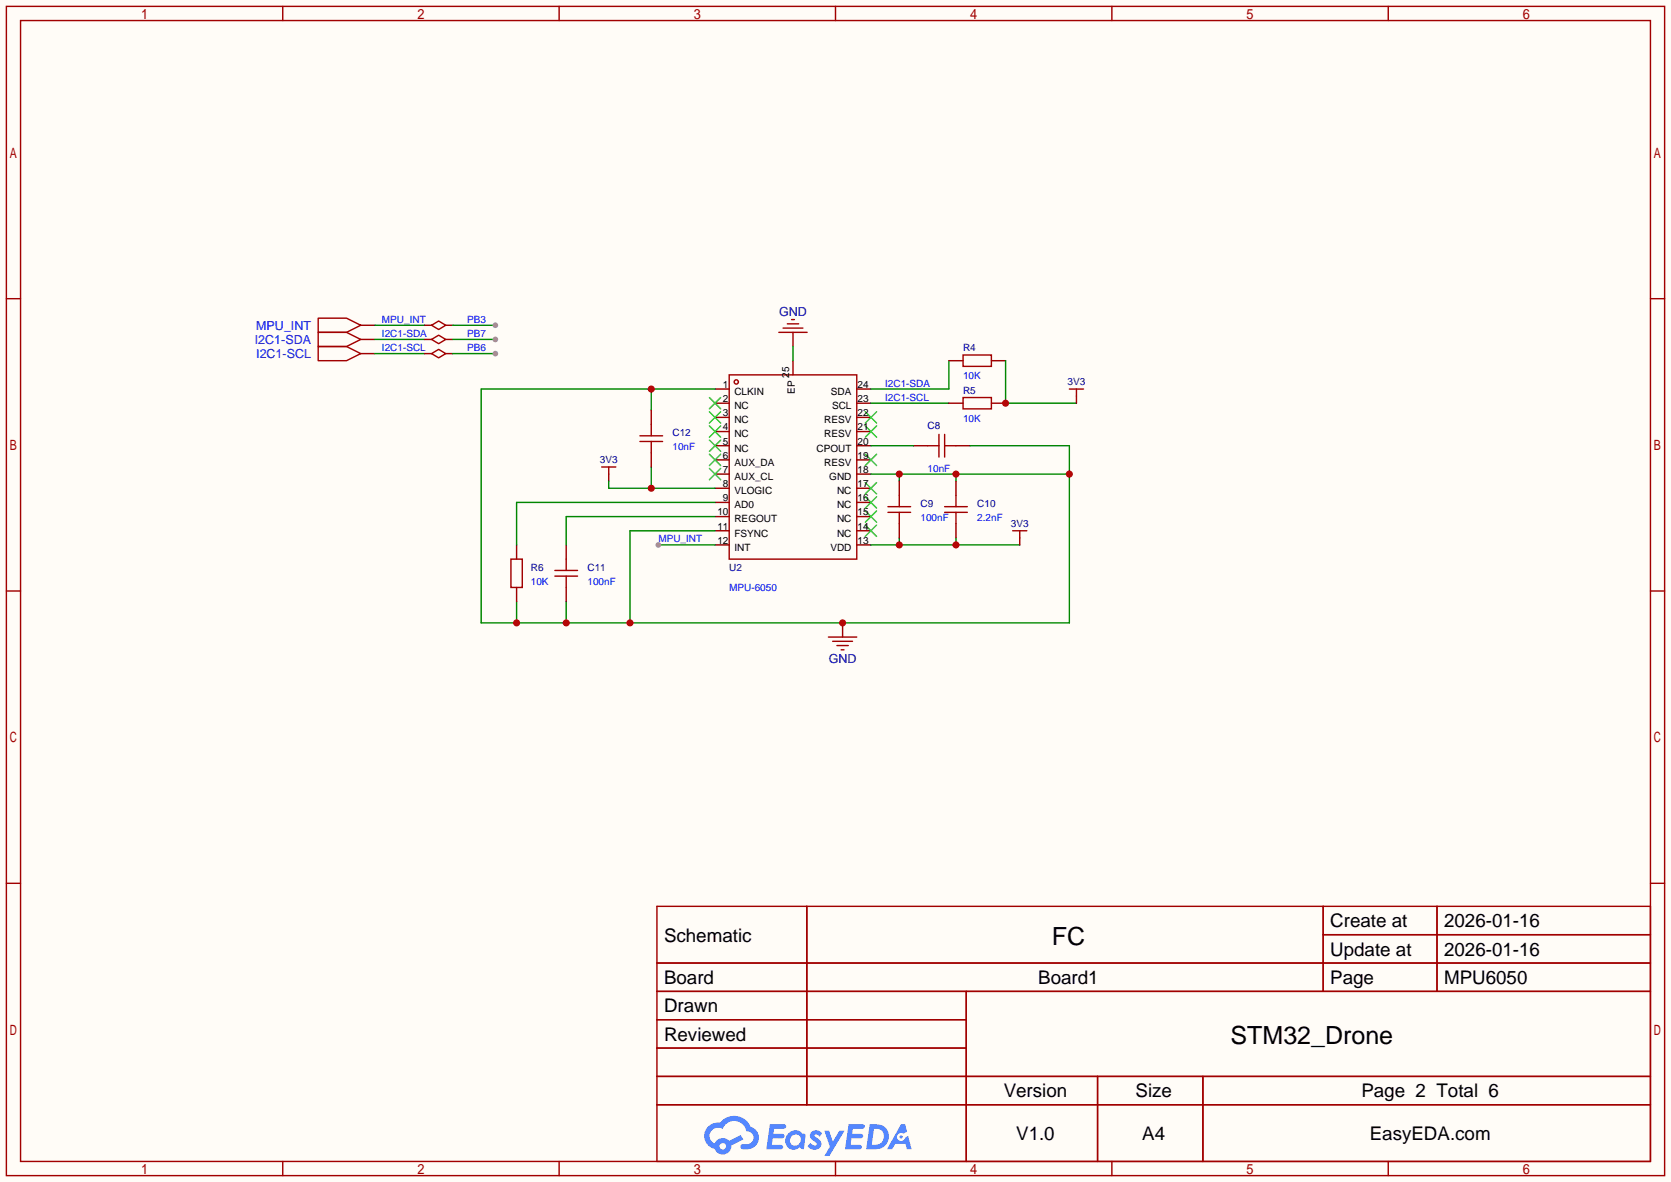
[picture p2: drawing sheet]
<svg xmlns="http://www.w3.org/2000/svg" width="299mm" height="212mm" viewBox="0 0 299 212" stroke-linecap="round" stroke-linejoin="round" font-family="sans-serif">
<path d="M0 0h299.5v211.8h-299.5z" fill="#fffcf7"/>
<g fill="none" stroke="#a10000" stroke-width=".25">
<path d="M1.1 1.1h297.2v209.6h-297.2zM3.7 3.7h292.1v204.5h-292.1zM50.7 1.1v2.6M100.2 1.1v2.6M149.7 1.1v2.6M199.3 1.1v2.6M248.8 1.1v2.6M1.1 53.5h2.6M295.8 53.5h2.5M1.1 105.9h2.6M295.8 105.9h2.5M1.1 158.3h2.6"/>
<path d="M295.8 158.3h2.5M117.7 162.4h178.1v45.8h-178.1zM117.7 172.6h178.1M117.7 177.7h178.1M144.6 162.4v35.6M173.2 177.7v30.5M237.1 162.4v15.3M237.1 167.5h58.7M257.5 162.4v15.3M117.7 182.8h55.5M117.7 192.9h178.1M117.7 187.8h55.5"/>
<path d="M117.7 198h178.1M196.7 192.9v15.3M215.6 192.9v15.3M50.7 208.2v2.5M100.2 208.2v2.5M149.7 208.2v2.5M199.3 208.2v2.5M248.8 208.2v2.5"/>
</g>
<g fill="#5487ff">
<path d="M145.5 202.8a1.3 1.3 0 0 1 1.8 .3l-.4 .6a.54 .54 0 0 0-.9-.2l.1 .2a1.58 1.58 0 0 1 1.1 1.6 1.43 1.43 0 0 1-2.5 .1l.5-.6a.64 .64 0 0 0 .5 .5 .64 .64 0 0 0 .7-.3l-.2-.2a1.6 1.6 0 0 1-1-1.6z"/>
<path d="M147.7 202.7h.9l.7 1.9 1.1-1.9h.9l-2.7 4.5h-.9l1-1.7z"/>
<path d="M138 201.5h1.6a1.31 1.31 0 0 1 1.2 .2 .4 .4 0 0 1-.3 .6h-1.8l-.1 .9h1.6a.4 .4 0 0 1 .4 .4 .4 .4 0 0 1-.4 .4h-1.7l-.2 1.2h.8a1.23 1.23 0 0 1 1.2 .2 .39 .39 0 0 1-.3 .6h-2.7z"/>
<path d="M152.1 201.5h1.6a1.32 1.32 0 0 1 1.3 .2 .39 .39 0 0 1-.4 .6h-1.7l-.2 .9h1.7a.4 .4 0 0 1 .3 .4 .4 .4 0 0 1-.4 .4h-1.7l-.2 1.2h.8a1.23 1.23 0 0 1 1.2 .2 .39 .39 0 0 1-.3 .6h-2.7z"/>
<path d="M161.5 201.5h.7l.4 1.3-.7 .4a.75 .75 0 0 0-1.1 .3 .75 .75 0 0 0 .5 1 .75 .75 0 0 0 .9-.6l.6-.3 .6 2.4h-.9l-.2-1h-1.9l-.5 1h-.9z"/>
<path d="M155.9 201.5l-.7 4.5h1.5a2.27 2.27 0 0 0 2.6-2.3 2.27 2.27 0 0 0-2.7-2.2zM156.6 202.3a1.5 1.5 0 0 1 1.8 1.5 1.5 1.5 0 0 1-1.9 1.4h-.3z"/>
<path d="M141.3 203.1a1.62 1.62 0 0 0-.4 2.1 1.62 1.62 0 0 0 2 .7l.4-.3 .3 .3 .5 .1 .3-2.5-.2-.3h-.4a1.58 1.58 0 0 0-2.5-.1zM141.9 203.6a.98 .98 0 0 1 1.5 .2 .98 .98 0 0 1-.6 1.5 .94 .94 0 0 1-1.2-.4 .94 .94 0 0 1 .3-1.3z"/>
<path d="M126.9 201.9a2.37 2.37 0 0 0 1.2 4 1.54 1.54 0 0 0 1.7 1 1.54 1.54 0 0 0 1.3-1.6l2.1-1.1-.5-.8-2 1.1a1.57 1.57 0 0 0-2.6 .4 1.5 1.5 0 0 1-.8-2.1 1.5 1.5 0 0 1 2.2-.5 2.23 2.23 0 0 1 2.3-1.4 2.23 2.23 0 0 1 2 1.8 1.16 1.16 0 0 1 1.2 1.1 1.16 1.16 0 0 1-1 1.3h-.7a.47 .47 0 0 0-.6 .3 .47 .47 0 0 0 .4 .6 2.23 2.23 0 0 0 2.3-.7 2.23 2.23 0 0 0 .4-2.3 2.16 2.16 0 0 0-1.3-1.1 3.2 3.2 0 0 0-5.4-.7l-1.2 .1zM129 205.4a.58 .58 0 0 1 1.1 0 .58 .58 0 0 1-1.1 0z"/>
<circle cx="161.5" cy="203.8" r=".28"/>
</g>
<g fill="none" stroke="#a10000" stroke-width=".25">
<path d="M57 59.6h5.1l2.5 1.2-2.5 1.3h-5.1zM57 62.1h5.1l2.5 1.3-2.5 1.2h-5.1zM77.3 60.8l1.3-.7 1.3 .7-1.3 .8zM77.3 63.4l1.3-.8 1.3 .8-1.3 .7zM130.7 67.2h22.8v33h-22.8z"/>
<circle cx="132" cy="68.5" r=".38"/>
</g>
<g fill="none" stroke="#870000" stroke-width=".25">
<path d="M64.6 60.8h2.6M64.6 63.4h2.6M76.1 60.8h1.2M76.1 63.4h1.2M79.9 60.8h1.3M79.9 63.4h1.3M128.1 69.7h2.6M128.1 72.3h2.6M128.1 74.8h2.6M128.1 77.3h2.6M128.1 79.9h2.6M142.1 64.6v2.6"/>
<path d="M153.5 69.7h2.6M153.5 72.3h2.6M153.5 74.8h2.6M153.5 77.3h2.6M153.5 79.9h2.6M128.1 82.4h2.6M128.1 85h2.6M128.1 87.5h2.6M128.1 90h2.6M128.1 92.6h2.6M128.1 95.1h2.6M128.1 97.7h2.6"/>
<path d="M153.5 82.4h2.6M153.5 85h2.6M153.5 87.5h2.6M153.5 90h2.6M153.5 92.6h2.6M153.5 95.1h2.6M153.5 97.7h2.6"/>
</g>
<g fill="none" stroke="#3c3" stroke-width=".25">
<path d="M127.1 71.2l2.1 2.1M127.1 73.8l2.1 2M127.1 76.3l2.1 2.1M127.1 78.9l2.1 2M129.2 71.2l-2.1 2.1M129.2 73.8l-2.1 2M129.2 76.3l-2.1 2.1M129.2 78.9l-2.1 2M155.1 76.3l2 2.1M155.1 73.8l2 2M157.1 76.3l-2 2.1M157.1 73.8l-2 2"/>
<path d="M127.1 81.4l2.1 2M127.1 83.9l2.1 2.1M129.2 81.4l-2.1 2M129.2 83.9l-2.1 2.1M155.1 94.1l2 2M155.1 91.6l2 2M155.1 89l2 2.1M155.1 86.5l2 2M155.1 81.4l2 2M157.1 94.1l-2 2M157.1 91.6l-2 2M157.1 89l-2 2.1"/>
<path d="M157.1 86.5l-2 2M157.1 81.4l-2 2"/>
</g>
<path d="M67.2 63.4h8.9M67.2 60.8h8.9M81.2 60.8h7.6" fill="none" stroke="#008700" stroke-width=".25"/>
<circle cx="88.8" cy="60.8" r=".51" fill="#999"/>
<path d="M81.2 63.4h7.6" fill="none" stroke="#008700" stroke-width=".25"/>
<circle cx="88.8" cy="63.4" r=".51" fill="#999"/>
<path d="M156.1 72.3h14M170.1 64.6v5.1h-14M180.2 64.6v7.7h12.7" fill="none" stroke="#008700" stroke-width=".25"/>
<path d="M172.6 71.2h5.1v2.1h-5.1zM172.6 63.6h5.1v2.1h-5.1z" fill="none" stroke="#a10000" stroke-width=".25"/>
<path d="M170.1 72.3h2.5M170.1 64.6h2.5M177.7 72.3h2.5M177.7 64.6h2.5" fill="none" stroke="#870000" stroke-width=".25"/>
<circle cx="180.2" cy="72.3" r=".63" fill="#c00"/>
<path d="M163.7 79.9h2.5M171.3 79.9h2.6M192.9 71v1.3M151 111.6v2.6" fill="none" stroke="#870000" stroke-width=".25"/>
<path d="M166.2 79.9h2.1M168.3 77.9v4M169.3 77.9v4M169.3 79.9h2M191.6 69.7h2.6M192.9 69.7v1.3M148.5 114.2h5M149.2 114.9h3.6M150 115.7h2M150.7 116.5h.6" fill="none" stroke="#a10000" stroke-width=".25"/>
<path d="M116.7 69.7v3.8M128.1 69.7h-41.9v41.9h105.4v-31.7h-17.7M156.1 79.9h7.6M128.1 95.1h-15.2v16.5M156.1 85h35.5M161.2 85v1.2M171.3 85v1.2M92.6 107.8v3.8M101.5 107.8v3.8" fill="none" stroke="#008700" stroke-width=".25"/>
<g fill="#c00">
<circle cx="151" cy="111.6" r=".63"/>
<circle cx="112.9" cy="111.6" r=".63"/>
<circle cx="101.5" cy="111.6" r=".63"/>
<circle cx="92.6" cy="111.6" r=".63"/>
<circle cx="116.7" cy="69.7" r=".63"/>
<circle cx="191.6" cy="85" r=".63"/>
<circle cx="171.3" cy="85" r=".63"/>
<circle cx="161.2" cy="85" r=".63"/>
</g>
<path d="M156.1 97.7h26.7M161.2 96.4v1.3M171.3 96.4v1.3" fill="none" stroke="#008700" stroke-width=".25"/>
<g fill="#c00">
<circle cx="161.2" cy="97.7" r=".63"/>
<circle cx="171.3" cy="97.7" r=".63"/>
</g>
<path d="M161.2 86.2v2.6M161.2 93.9v2.5M171.3 86.2v2.6M171.3 93.9v2.5M182.8 96.4v1.3" fill="none" stroke="#870000" stroke-width=".25"/>
<path d="M159.1 90.8h4.1M159.1 91.8h4.1M161.2 88.8v2M161.2 91.8v2.1M169.3 90.8h4.1M169.3 91.8h4.1M171.3 88.8v2M171.3 91.8v2.1M181.5 95.1h2.5M182.8 95.1v1.3" fill="none" stroke="#a10000" stroke-width=".25"/>
<path d="M118 97.7h10.1" fill="none" stroke="#008700" stroke-width=".25"/>
<circle cx="118" cy="97.7" r=".51" fill="#999"/>
<path d="M92.6 97.7v2.5M101.5 97.7v2.5M109.1 85v1.2M92.6 105.3v2.5M101.5 105.3v2.5" fill="none" stroke="#870000" stroke-width=".25"/>
<path d="M107.8 83.7h2.6M109.1 83.7v1.3M91.6 100.2h2v5.1h-2zM99.4 102.2h4.1M99.4 103.3h4.1M101.5 100.2v2M101.5 103.3v2" fill="none" stroke="#a10000" stroke-width=".25"/>
<path d="M109.1 86.2v1.3h19M116.7 83.7v3.8M128.1 92.6h-26.6v5.1M128.1 90h-35.5v7.7" fill="none" stroke="#008700" stroke-width=".25"/>
<circle cx="116.7" cy="87.5" r=".63" fill="#c00"/>
<path d="M64.6 58.3h2.6M76.1 58.3h1.2M79.9 58.3h1.3M142.1 59.6v2.5M116.7 73.5v2.6M116.7 81.2v2.5" fill="none" stroke="#870000" stroke-width=".25"/>
<path d="M57 57h5.1l2.5 1.3-2.5 1.3h-5.1zM77.3 58.3l1.3-.8 1.3 .8-1.3 .8zM139.6 59.6h5.1M140.3 58.8h3.6M141.1 58h2M141.9 57.3h.5M114.7 78.1h4M114.7 79.1h4M116.7 76.1v2M116.7 79.1v2.1" fill="none" stroke="#a10000" stroke-width=".25"/>
<path d="M67.2 58.3h8.9M81.2 58.3h7.6M142.1 62.1v2.5" fill="none" stroke="#008700" stroke-width=".25"/>
<circle cx="88.8" cy="58.3" r=".51" fill="#999"/>
<g font-size="4.5">
<text x="188.5" y="169.3">FC</text>
<text x="220.5" y="187.1">STM32_Drone</text>
</g>
<g font-size="3.4">
<text x="238.4" y="166.2">Create at</text>
<text x="258.8" y="166.2">2026-01-16</text>
<text x="119" y="168.7">Schematic</text>
<text x="238.4" y="171.3">Update at</text>
<text x="258.8" y="171.3">2026-01-16</text>
<text x="119" y="176.4">Board</text>
<text x="186.1" y="176.4">Board1</text>
<text x="238.4" y="176.4">Page</text>
<text x="258.8" y="176.4">MPU6050</text>
<text x="119" y="181.4">Drawn</text>
<text x="119" y="186.5">Reviewed</text>
<text x="179.9" y="196.7">Version</text>
<text x="203.5" y="196.7">Size</text>
<text x="244" y="196.7">Page 2 Total 6</text>
<text x="182.1" y="204.3">V1.0</text>
<text x="204.7" y="204.3">A4</text>
<text x="245.5" y="204.3">EasyEDA.com</text>
</g>
<g font-size="2.2" fill="#00f">
<text x="45.9" y="59.1">MPU_INT</text>
<text x="45.7" y="61.7">I2C1-SDA</text>
<text x="45.9" y="64.2">I2C1-SCL</text>
</g>
<g font-size="2.2" fill="#000080">
<text x="139.6" y="56.6">GND</text>
<text x="148.5" y="118.8">GND</text>
</g>
<g font-size="1.8" fill="#00f">
<text x="68.5" y="57.8">MPU_INT</text>
<text x="83.7" y="57.8">PB3</text>
<text x="68.5" y="62.9">I2C1-SCL</text>
<text x="68.5" y="60.4">I2C1-SDA</text>
<text x="83.7" y="60.4">PB7</text>
<text x="83.7" y="62.9">PB6</text>
<text x="158.6" y="69.3">I2C1-SDA</text>
<text x="158.6" y="71.8">I2C1-SCL</text>
<text x="172.6" y="68">10K</text>
<text x="172.6" y="75.6">10K</text>
<text x="120.5" y="80.7">10nF</text>
<text x="166.2" y="84.5">10nF</text>
<text x="165" y="93.4">100nF</text>
<text x="175.1" y="93.4">2.2nF</text>
<text x="118" y="97.2">MPU_INT</text>
<text x="95.1" y="104.8">10K</text>
<text x="105.3" y="104.8">100nF</text>
<text x="130.7" y="105.9">MPU-6050</text>
</g>
<g font-size="1.8" fill="#000080">
<text x="172.6" y="62.9">R4</text>
<text x="172.6" y="70.5">R5</text>
<text x="191.3" y="69">3V3</text>
<text x="166.2" y="76.9">C8</text>
<text x="107.5" y="83">3V3</text>
<text x="120.5" y="78.2">C12</text>
<text x="165" y="90.9">C9</text>
<text x="175.1" y="90.9">C10</text>
<text x="181.2" y="94.4">3V3</text>
<text x="95.1" y="102.3">R6</text>
<text x="105.3" y="102.3">C11</text>
<text x="130.7" y="102.3">U2</text>
</g>
<g font-size="1.8">
<text x="129.6" y="69.5">1</text>
<text x="131.6" y="70.8">CLKIN</text>
<text x="141.4" y="67.7" transform="rotate(-90 141.4 67.7)">25</text>
<text x="142.4" y="70.6" transform="rotate(-90 142.4 70.6)">EP</text>
<text x="148.9" y="70.8">SDA</text>
<text x="153.7" y="69.5">24</text>
<text x="129.6" y="72">2</text>
<text x="129.6" y="74.6">3</text>
<text x="129.6" y="77.1">4</text>
<text x="131.6" y="73.3">NC</text>
<text x="131.6" y="75.9">NC</text>
<text x="147.7" y="75.9">RESV</text>
<text x="149.1" y="73.3">SCL</text>
<text x="153.7" y="77.1">21</text>
<text x="153.7" y="74.6">22</text>
<text x="153.7" y="72">23</text>
<text x="129.6" y="79.7">5</text>
<text x="129.6" y="82.2">6</text>
<text x="131.6" y="78.4">NC</text>
<text x="131.6" y="80.9">NC</text>
<text x="131.6" y="83.5">AUX_DA</text>
<text x="146.3" y="80.9">CPOUT</text>
<text x="147.7" y="83.5">RESV</text>
<text x="147.7" y="78.4">RESV</text>
<text x="153.7" y="82.2">19</text>
<text x="153.7" y="79.7">20</text>
<text x="129.6" y="84.7">7</text>
<text x="129.6" y="87.3">8</text>
<text x="129.6" y="89.8">9</text>
<text x="131.6" y="86">AUX_CL</text>
<text x="131.6" y="88.6">VLOGIC</text>
<text x="148.6" y="86">GND</text>
<text x="150" y="88.6">NC</text>
<text x="153.7" y="89.8">16</text>
<text x="153.7" y="87.3">17</text>
<text x="153.7" y="84.7">18</text>
<text x="128.6" y="92.4">10</text>
<text x="128.6" y="94.9">11</text>
<text x="131.6" y="91.1">AD0</text>
<text x="131.6" y="93.6">REGOUT</text>
<text x="150" y="93.6">NC</text>
<text x="150" y="91.1">NC</text>
<text x="153.7" y="94.9">14</text>
<text x="153.7" y="92.4">15</text>
<text x="128.6" y="97.4">12</text>
<text x="131.6" y="96.2">FSYNC</text>
<text x="131.6" y="98.7">INT</text>
<text x="148.8" y="98.7">VDD</text>
<text x="150" y="96.2">NC</text>
<text x="153.7" y="97.4">13</text>
</g>
</svg>
